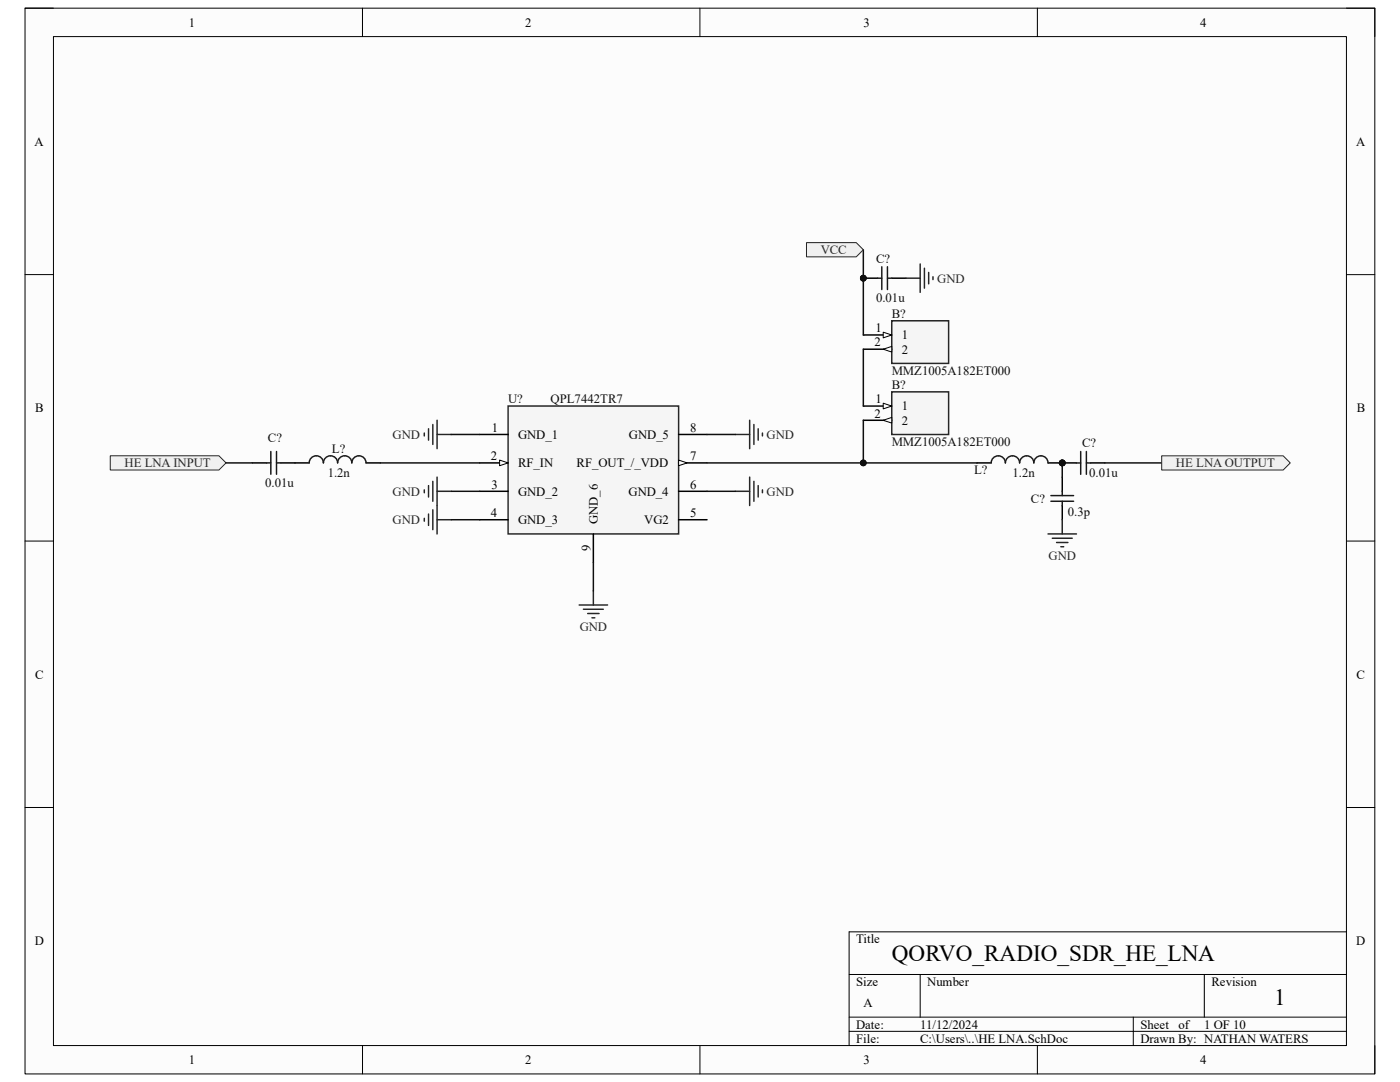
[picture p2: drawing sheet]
<svg xmlns="http://www.w3.org/2000/svg" width="279mm" height="216mm" viewBox="0 0 279 216" stroke-linecap="round" stroke-linejoin="round" font-family="sans-serif">
<path d="M5 1.6h269.4v212.7h-269.4z" fill-rule="evenodd" fill="#fcfcfc"/>
<path d="M5 1.6h269.4v212.7h-269.4z" fill="none" stroke="#000" stroke-width=".2"/>
<path d="M10.7 7.3h258v201.3h-258z" fill-rule="evenodd" fill="#fcfcfc"/>
<g fill="none" stroke="#000" stroke-width=".2">
<path d="M5 1.6h5.7M10.7 7.3h258v201.3h-258zM72.3 1.6v5.7M139.7 1.6v5.7M207 1.6v5.7M268.7 1.6h5.7v5.7M5 54.8h5.7M268.7 54.8h5.7M5 108h5.7M268.7 108h5.7M5 161.1h5.7M268.7 161.1h5.7"/>
<path d="M169.5 194.4h99.2M183.6 194.4v8.6M240.3 194.4v8.6M268.7 185.9h-99.2v22.7M72.3 208.6v5.7M139.7 208.6v5.7M169.5 203h99.2M169.5 205.8h99.2M207 208.6v5.7M226.2 203v5.6M274.4 208.6v5.7"/>
</g>
<path d="M101.4 81h34v25.5h-34z" fill-rule="evenodd" fill="#f5f5f5"/>
<path d="M101.4 81h34v25.5h-34z" fill="none" stroke="#262626" stroke-width=".3"/>
<path d="M95.7 86.7h5.7M95.7 92.4h5.7" fill="none" stroke="#000" stroke-width=".3"/>
<path d="M99.7 91.8l1.7 .6-1.7 .5z" fill="#fbfbfb"/>
<path d="M99.7 91.8l1.7 .6-1.7 .5z" fill="none" stroke="#000" stroke-width=".2"/>
<path d="M95.7 98h5.7M135.4 86.7h5.7M135.4 92.4h5.7M95.7 103.7h5.7M118.4 106.5v5.7" fill="none" stroke="#000" stroke-width=".3"/>
<path d="M135.4 91.8l1.7 .6-1.7 .5z" fill="#fbfbfb"/>
<path d="M135.4 91.8l1.7 .6-1.7 .5z" fill="none" stroke="#000" stroke-width=".2"/>
<path d="M50.4 92.4h2.8M56 92.4h5.7M73.1 92.4h2.8M135.4 98h5.7M135.4 103.7h5.7" fill="none" stroke="#000" stroke-width=".3"/>
<g fill="none" stroke="#262626" stroke-width=".3">
<path d="M84.7 86.4v.6M84.7 97.8v.5M85.5 85.6v2.2M85.5 96.9v2.3M86.4 84.7v4M86.4 96v4M87.2 83.9v5.6M87.2 95.2v11.3M87.2 86.7h2.9M87.2 98h2.9M146.8 86.7h2.8M146.8 98h2.8"/>
<path d="M149.6 83.9v5.6M149.6 95.2v5.7M150.5 84.7v4M150.5 96v4M151.3 85.6v2.2M151.3 96.9v2.3M152.2 86.4v.6M152.2 97.8v.5M84.7 103.4v.6M85.5 102.6v2.2M86.4 101.7v4M87.2 103.7h2.9"/>
<path d="M118.4 117.9v2.8M115.6 120.7h5.7M116.4 121.6h4M117.3 122.4h2.3M118.1 123.3h.6"/>
</g>
<path d="M53.2 92.4h.8M54 90.1v4.5M55.2 90.1v4.5M55.2 92.4h.8M61.7 92.4a1.42 1.42 0 0 1 1.4-1.5 1.42 1.42 0 0 1 1.4 1.5 1.42 1.42 0 0 1 1.5-1.5 1.42 1.42 0 0 1 1.4 1.5 1.42 1.42 0 0 1 1.4-1.5 1.42 1.42 0 0 1 1.4 1.5 1.42 1.42 0 0 1 1.4-1.5 1.42 1.42 0 0 1 1.5 1.5" fill="none" stroke="#1c1c1c" stroke-width=".3"/>
<path d="M22 90.9h21.7l1.4 1.5-1.4 1.4h-21.7z" fill-rule="evenodd" fill="#f0f0f0"/>
<path d="M22 90.9h21.7l1.4 1.5-1.4 1.4h-21.7z" fill="none" stroke="#262626" stroke-width=".2"/>
<path d="M178 78.2h11.3v8.5h-11.3z" fill-rule="evenodd" fill="#f5f5f5"/>
<path d="M178 78.2h11.3v8.5h-11.3z" fill="none" stroke="#262626" stroke-width=".3"/>
<path d="M172.3 81h5.7" fill="none" stroke="#000" stroke-width=".3"/>
<path d="M176.3 80.5l1.7 .5-1.7 .6z" fill="#fbfbfb"/>
<path d="M176.3 80.5l1.7 .5-1.7 .6z" fill="none" stroke="#000" stroke-width=".2"/>
<path d="M172.3 83.9h5.7" fill="none" stroke="#000" stroke-width=".3"/>
<path d="M176.3 83.9l1.7-.6v1.1z" fill="#fbfbfb"/>
<path d="M176.3 83.9l1.7-.6v1.1z" fill="none" stroke="#000" stroke-width=".2"/>
<path d="M178 64h11.3v8.5h-11.3z" fill-rule="evenodd" fill="#f5f5f5"/>
<path d="M178 64h11.3v8.5h-11.3z" fill="none" stroke="#262626" stroke-width=".3"/>
<path d="M172.3 66.8h5.7" fill="none" stroke="#000" stroke-width=".3"/>
<path d="M176.3 66.3l1.7 .5-1.7 .6z" fill="#fbfbfb"/>
<path d="M176.3 66.3l1.7 .5-1.7 .6z" fill="none" stroke="#000" stroke-width=".2"/>
<path d="M172.3 69.7h5.7" fill="none" stroke="#000" stroke-width=".3"/>
<path d="M176.3 69.7l1.7-.6v1.2z" fill="#fbfbfb"/>
<path d="M176.3 69.7l1.7-.6v1.2z" fill="none" stroke="#000" stroke-width=".2"/>
<path d="M45.1 92.4h5.3M75.9 92.4h19.8M90.1 86.7h5.6M90.1 98h5.6M141.1 86.7h5.7M141.1 98h5.7M172.3 83.9v8.5h-31.2M90.1 103.7h5.6M118.4 112.2v5.7" fill="none" stroke="#0e0e0e" stroke-width=".3"/>
<circle cx="172.3" cy="92.4" r=".57" fill="#0e0e0e"/>
<circle cx="172.3" cy="92.4" r=".57" fill="none" stroke="#0e0e0e" stroke-width=".2"/>
<path d="M172.3 49.8v17M172.3 69.7v11.3" fill="none" stroke="#0e0e0e" stroke-width=".3"/>
<circle cx="172.3" cy="55.5" r=".57" fill="#0e0e0e"/>
<circle cx="172.3" cy="55.5" r=".57" fill="none" stroke="#0e0e0e" stroke-width=".2"/>
<circle cx="172.3" cy="55.5" r=".57" fill="#0e0e0e"/>
<circle cx="172.3" cy="55.5" r=".57" fill="none" stroke="#0e0e0e" stroke-width=".2"/>
<path d="M172.3 55.5h2.8" fill="none" stroke="#000" stroke-width=".3"/>
<circle cx="172.3" cy="55.5" r=".57" fill="#0e0e0e"/>
<circle cx="172.3" cy="55.5" r=".57" fill="none" stroke="#0e0e0e" stroke-width=".2"/>
<path d="M178 55.5h2.8" fill="none" stroke="#000" stroke-width=".3"/>
<path d="M175.1 55.5h.9M176 53.2v4.6M177.1 53.2v4.6M177.1 55.5h.9" fill="none" stroke="#1c1c1c" stroke-width=".3"/>
<path d="M180.8 55.5h2.8M183.6 52.7v5.6M184.5 53.5v4M185.3 54.4v2.2M186.2 55.2v.6" fill="none" stroke="#262626" stroke-width=".3"/>
<path d="M172.3 92.4h22.7" fill="none" stroke="#0e0e0e" stroke-width=".3"/>
<circle cx="172.3" cy="92.4" r=".57" fill="#0e0e0e"/>
<circle cx="172.3" cy="92.4" r=".57" fill="none" stroke="#0e0e0e" stroke-width=".2"/>
<circle cx="212" cy="92.4" r=".57" fill="#0e0e0e"/>
<circle cx="212" cy="92.4" r=".57" fill="none" stroke="#0e0e0e" stroke-width=".2"/>
<path d="M195 92.4h2.8M209.2 92.4h2.8" fill="none" stroke="#000" stroke-width=".3"/>
<circle cx="212" cy="92.4" r=".57" fill="#0e0e0e"/>
<circle cx="212" cy="92.4" r=".57" fill="none" stroke="#0e0e0e" stroke-width=".2"/>
<path d="M197.8 92.4a1.42 1.42 0 0 1 1.4-1.4 1.42 1.42 0 0 1 1.4 1.4 1.42 1.42 0 0 1 1.5-1.4 1.42 1.42 0 0 1 1.4 1.4 1.42 1.42 0 0 1 1.4-1.4 1.42 1.42 0 0 1 1.4 1.4 1.42 1.42 0 0 1 1.4-1.4 1.42 1.42 0 0 1 1.5 1.4" fill="none" stroke="#1c1c1c" stroke-width=".3"/>
<circle cx="212" cy="92.4" r=".57" fill="#0e0e0e"/>
<circle cx="212" cy="92.4" r=".57" fill="none" stroke="#0e0e0e" stroke-width=".2"/>
<path d="M212 92.4h2.8" fill="none" stroke="#000" stroke-width=".3"/>
<circle cx="212" cy="92.4" r=".57" fill="#0e0e0e"/>
<circle cx="212" cy="92.4" r=".57" fill="none" stroke="#0e0e0e" stroke-width=".2"/>
<path d="M212 95.2v2.8M217.7 92.4h2.8M212 100.9v2.8" fill="none" stroke="#000" stroke-width=".3"/>
<path d="M209.7 98.9h4.6M212 98v.9M214.8 92.4h.9M215.7 90.1v4.5M216.8 90.1v4.5M216.8 92.4h.9M209.7 100h4.6M212 100v.9" fill="none" stroke="#1c1c1c" stroke-width=".3"/>
<path d="M212 92.4v2.8" fill="none" stroke="#0e0e0e" stroke-width=".3"/>
<circle cx="212" cy="92.4" r=".57" fill="#0e0e0e"/>
<circle cx="212" cy="92.4" r=".57" fill="none" stroke="#0e0e0e" stroke-width=".2"/>
<path d="M209.2 106.5h5.6M210 107.4h4M210.9 108.2h2.2M211.7 109.1h.6M212 103.7v2.8" fill="none" stroke="#262626" stroke-width=".3"/>
<path d="M220.5 92.4h11.3" fill="none" stroke="#0e0e0e" stroke-width=".3"/>
<path d="M231.8 91h24.3l1.4 1.4-1.4 1.4h-24.3z" fill-rule="evenodd" fill="#f0f0f0"/>
<path d="M231.8 91h24.3l1.4 1.4-1.4 1.4h-24.3z" fill="none" stroke="#262626" stroke-width=".2"/>
<path d="M161 48.4h9.9l1.4 1.4-1.4 1.4h-9.9z" fill-rule="evenodd" fill="#f0f0f0"/>
<path d="M161 48.4h9.9l1.4 1.4-1.4 1.4h-9.9z" fill="none" stroke="#262626" stroke-width=".2"/>
<g font-size="4.6">
<text x="178" y="191.8">QORVO_RADIO_SDR_HE_LNA</text>
<text x="254.3" y="200.5">1</text>
</g>
<g font-size="2.5">
<text x="37.7" y="5.3">1</text>
<text x="104.8" y="5.3">2</text>
<text x="172.3" y="5.3">3</text>
<text x="239.5" y="5.3">4</text>
<text x="6.9" y="29.1">A</text>
<text x="270.6" y="29.1">A</text>
<text x="174.5" y="69.1">2</text>
<text x="174.7" y="66.3">1</text>
<text x="180" y="67.7">1</text>
<text x="180" y="70.6">2</text>
<text x="7" y="82.3">B</text>
<text x="174.5" y="83.3">2</text>
<text x="174.7" y="80.5">1</text>
<text x="180" y="81.9">1</text>
<text x="270.8" y="82.3">B</text>
<text x="98.2" y="86.1">1</text>
<text x="103.4" y="87.5">GND_1</text>
<text x="125.5" y="87.5">GND_5</text>
<text x="137.7" y="86.1">8</text>
<text x="180" y="84.7">2</text>
<text x="98" y="91.8">2</text>
<text x="103.4" y="93.2">RF_IN</text>
<text x="115.1" y="93.2">RF_OUT_/_VDD</text>
<text x="137.7" y="91.8">7</text>
<text x="98.1" y="97.5">3</text>
<text x="103.4" y="98.9">GND_2</text>
<text x="125.4" y="98.9">GND_4</text>
<text x="137.7" y="97.5">6</text>
<text x="98" y="103.2">4</text>
<text x="103.4" y="104.6">GND_3</text>
<text x="119.3" y="104.6" transform="rotate(-90 119.3 104.6)">GND_6</text>
<text x="128.6" y="104.6">VG2</text>
<text x="137.7" y="103.2">5</text>
<text x="117.9" y="110" transform="rotate(-90 117.9 110)">9</text>
<text x="7" y="135.4">C</text>
<text x="270.7" y="135.4">C</text>
<text x="6.9" y="188.6">D</text>
<text x="170.9" y="188.2">Title</text>
<text x="270.7" y="188.6">D</text>
<text x="170.9" y="196.7">Size</text>
<text x="185" y="196.7">Number</text>
<text x="241.8" y="196.7">Revision</text>
<text x="172.3" y="201">A</text>
<text x="170.9" y="205.2">Date:</text>
<text x="170.9" y="208.1">File:</text>
<text x="183.6" y="205.2">11/12/2024</text>
<text x="183.7" y="208.1">C:\Users\..\HE LNA.SchDoc</text>
<text x="227.6" y="205.2">Sheet</text>
<text x="227.6" y="208.1">Drawn By: NATHAN WATERS</text>
<text x="235.2" y="205.2">of</text>
<text x="240.3" y="205.2">1 OF 10</text>
<text x="37.7" y="212.3">1</text>
<text x="104.8" y="212.3">2</text>
<text x="172.3" y="212.3">3</text>
<text x="239.5" y="212.3">4</text>
</g>
<g font-size="2.5" fill="#262626">
<text x="163.8" y="50.7">VCC</text>
<text x="187" y="56.4">GND</text>
<text x="78.4" y="87.5">GND</text>
<text x="153" y="87.5">GND</text>
<text x="24.8" y="93.2">HE LNA INPUT</text>
<text x="234.7" y="93.2">HE LNA OUTPUT</text>
<text x="78.4" y="98.9">GND</text>
<text x="153" y="98.9">GND</text>
<text x="78.4" y="104.6">GND</text>
<text x="209.3" y="111.7">GND</text>
<text x="115.7" y="125.9">GND</text>
</g>
<g font-size="2.5" fill="#0e0e0e">
<text x="174.8" y="52.4">C?</text>
<text x="174.8" y="60.3">0.01u</text>
<text x="178" y="63.5">B?</text>
<text x="178" y="77.6">B?</text>
<text x="178" y="74.8">MMZ1005A182ET000</text>
<text x="101.4" y="80.5">U?</text>
<text x="109.9" y="80.5">QPL7442TR7</text>
<text x="53.5" y="88.1">C?</text>
<text x="178" y="89">MMZ1005A182ET000</text>
<text x="215.9" y="89.3">C?</text>
<text x="65.4" y="95.2">1.2n</text>
<text x="66.3" y="90.4">L?</text>
<text x="194.4" y="94.7">L?</text>
<text x="202.1" y="95.2">1.2n</text>
<text x="217.4" y="95.2">0.01u</text>
<text x="52.9" y="97.2">0.01u</text>
<text x="205.7" y="100.3">C?</text>
<text x="213.1" y="102.9">0.3p</text>
</g>
</svg>
